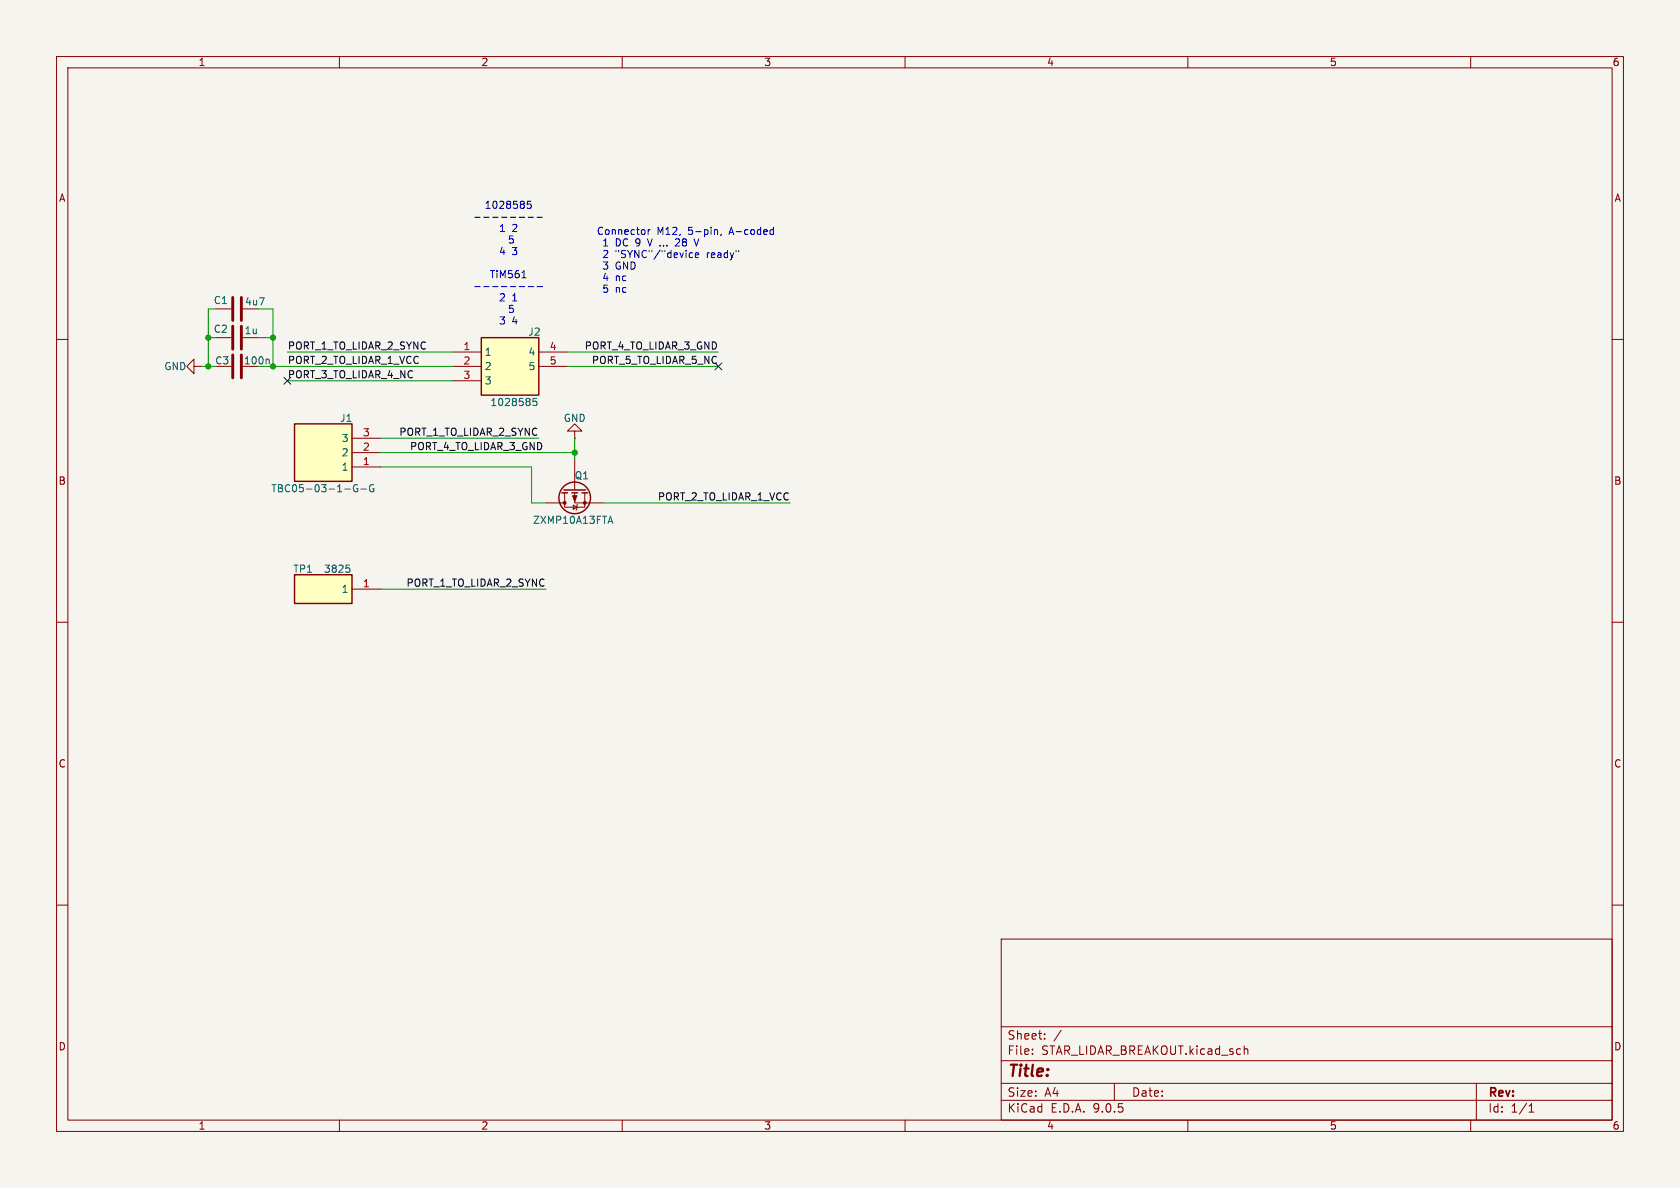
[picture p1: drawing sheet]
(kicad_sch
 (version 20250114)
 (generator "eeschema")
 (generator_version "9.0")
 (paper "A4")
 (lib_symbols
  (symbol "1028585:1028585" (exclude_from_sim no) (in_bom yes) (on_board yes)
   (property "Reference" "J" (at 16.51 7.62 0) (effects (font (size 1.27 1.27)) (justify left top)))
   (property "Value" "1028585" (at 16.51 5.08 0) (effects (font (size 1.27 1.27)) (justify left top)))
   (property "Footprint" "1028585" (at 16.51 -94.92 0) (effects (font (size 1.27 1.27)) (justify left top) (hide yes)))
   (property "Datasheet" "http://www.phoenixcontact.com/de/produkte/1028585" (at 16.51 -194.92 0) (effects (font (size 1.27 1.27)) (justify left top) (hide yes)))
   (property "Description" "Flush-type female connector, 5-position, Socket,  angled, A-coded, PCB mounting, Solder pins" (at 0 0 0) (effects (font (size 1.27 1.27)) (hide yes)))
   (property "Height" "12.4" (at 16.51 -394.92 0) (effects (font (size 1.27 1.27)) (justify left top) (hide yes)))
   (property "Mouser Part Number" "" (at 16.51 -494.92 0) (effects (font (size 1.27 1.27)) (justify left top) (hide yes)))
   (property "Mouser Price/Stock" "" (at 16.51 -594.92 0) (effects (font (size 1.27 1.27)) (justify left top) (hide yes)))
   (property "Manufacturer_Name" "Phoenix Contact" (at 16.51 -694.92 0) (effects (font (size 1.27 1.27)) (justify left top) (hide yes)))
   (property "Manufacturer_Part_Number" "1028585" (at 16.51 -794.92 0) (effects (font (size 1.27 1.27)) (justify left top) (hide yes)))
   (symbol "1028585_1_1"
    (rectangle (start 5.08 2.54) (end 15.24 -7.62) (stroke (width 0.254) (type default)) (fill (type background)))
    (pin passive line (at 0 0 0) (length 5.08) (name "1" (effects (font (size 1.27 1.27)))) (number "1" (effects (font (size 1.27 1.27)))))
    (pin passive line (at 0 -2.54 0) (length 5.08) (name "2" (effects (font (size 1.27 1.27)))) (number "2" (effects (font (size 1.27 1.27)))))
    (pin passive line (at 0 -5.08 0) (length 5.08) (name "3" (effects (font (size 1.27 1.27)))) (number "3" (effects (font (size 1.27 1.27)))))
    (pin passive line (at 20.32 0 180) (length 5.08) (name "4" (effects (font (size 1.27 1.27)))) (number "4" (effects (font (size 1.27 1.27)))))
    (pin passive line (at 20.32 -2.54 180) (length 5.08) (name "5" (effects (font (size 1.27 1.27)))) (number "5" (effects (font (size 1.27 1.27))))))
   (embedded_fonts no))
  (symbol "3825:3825" (exclude_from_sim no) (in_bom yes) (on_board yes)
   (property "Reference" "TP" (at 16.51 7.62 0) (effects (font (size 1.27 1.27)) (justify left top)))
   (property "Value" "3825" (at 16.51 5.08 0) (effects (font (size 1.27 1.27)) (justify left top)))
   (property "Footprint" "3825" (at 16.51 -94.92 0) (effects (font (size 1.27 1.27)) (justify left top) (hide yes)))
   (property "Datasheet" "https://cdn-shop.adafruit.com/product-files/3825/3825_diagram.PDF" (at 16.51 -194.92 0) (effects (font (size 1.27 1.27)) (justify left top) (hide yes)))
   (property "Description" "Test Plugs & Test Jacks Small PCB Test Points (100 pack) - Red" (at 0 0 0) (effects (font (size 1.27 1.27)) (hide yes)))
   (property "Height" "4.72" (at 16.51 -394.92 0) (effects (font (size 1.27 1.27)) (justify left top) (hide yes)))
   (property "Mouser Part Number" "485-3825" (at 16.51 -494.92 0) (effects (font (size 1.27 1.27)) (justify left top) (hide yes)))
   (property "Mouser Price/Stock" "https://www.mouser.co.uk/ProductDetail/Adafruit/3825?qs=%252BEew9%252B0nqrAn6n76%252BB5vZg%3D%3D" (at 16.51 -594.92 0) (effects (font (size 1.27 1.27)) (justify left top) (hide yes)))
   (property "Manufacturer_Name" "Adafruit" (at 16.51 -694.92 0) (effects (font (size 1.27 1.27)) (justify left top) (hide yes)))
   (property "Manufacturer_Part_Number" "3825" (at 16.51 -794.92 0) (effects (font (size 1.27 1.27)) (justify left top) (hide yes)))
   (symbol "3825_1_1"
    (rectangle (start 5.08 2.54) (end 15.24 -2.54) (stroke (width 0.254) (type default)) (fill (type background)))
    (pin passive line (at 0 0 0) (length 5.08) (name "1" (effects (font (size 1.27 1.27)))) (number "1" (effects (font (size 1.27 1.27))))))
   (embedded_fonts no))
  (symbol "Device:C"
   (pin_numbers (hide yes))
   (pin_names
    (offset 0.254)) (exclude_from_sim no) (in_bom yes) (on_board yes)
   (property "Reference" "C" (at 0.635 2.54 0) (effects (font (size 1.27 1.27)) (justify left)))
   (property "Value" "C" (at 0.635 -2.54 0) (effects (font (size 1.27 1.27)) (justify left)))
   (property "Footprint" "" (at 0.9652 -3.81 0) (effects (font (size 1.27 1.27)) (hide yes)))
   (property "Datasheet" "~" (at 0 0 0) (effects (font (size 1.27 1.27)) (hide yes)))
   (property "Description" "Unpolarized capacitor" (at 0 0 0) (effects (font (size 1.27 1.27)) (hide yes)))
   (symbol "C_0_1"
    (polyline (pts (xy -2.032 0.762) (xy 2.032 0.762)) (stroke (width 0.508) (type default)) (fill (type none)))
    (polyline (pts (xy -2.032 -0.762) (xy 2.032 -0.762)) (stroke (width 0.508) (type default)) (fill (type none))))
   (symbol "C_1_1"
    (pin passive line (at 0 3.81 270) (length 2.794) (name "~" (effects (font (size 1.27 1.27)))) (number "1" (effects (font (size 1.27 1.27)))))
    (pin passive line (at 0 -3.81 90) (length 2.794) (name "~" (effects (font (size 1.27 1.27)))) (number "2" (effects (font (size 1.27 1.27))))))
   (embedded_fonts no))
  (symbol "TBC05-03-1-G-G:TBC05-03-1-G-G" (exclude_from_sim no) (in_bom yes) (on_board yes)
   (property "Reference" "J" (at 16.51 7.62 0) (effects (font (size 1.27 1.27)) (justify left top)))
   (property "Value" "TBC05-03-1-G-G" (at 16.51 5.08 0) (effects (font (size 1.27 1.27)) (justify left top)))
   (property "Footprint" "TBC05031GG" (at 16.51 -94.92 0) (effects (font (size 1.27 1.27)) (justify left top) (hide yes)))
   (property "Datasheet" "https://gct.co/connector/tbc05" (at 16.51 -194.92 0) (effects (font (size 1.27 1.27)) (justify left top) (hide yes)))
   (property "Description" "3 Position Wire to Board Terminal Block Horizontal with Board 0.100\" (2.54mm) Through Hole" (at 0 0 0) (effects (font (size 1.27 1.27)) (hide yes)))
   (property "Height" "8.8" (at 16.51 -394.92 0) (effects (font (size 1.27 1.27)) (justify left top) (hide yes)))
   (property "Mouser Part Number" "640-TBC05-03-1-G-G" (at 16.51 -494.92 0) (effects (font (size 1.27 1.27)) (justify left top) (hide yes)))
   (property "Mouser Price/Stock" "https://www.mouser.co.uk/ProductDetail/GCT/TBC05-03-1-G-G?qs=bN4HulGPsrGLlfJySn%252B4uw%3D%3D" (at 16.51 -594.92 0) (effects (font (size 1.27 1.27)) (justify left top) (hide yes)))
   (property "Manufacturer_Name" "GCT (GLOBAL CONNECTOR TECHNOLOGY)" (at 16.51 -694.92 0) (effects (font (size 1.27 1.27)) (justify left top) (hide yes)))
   (property "Manufacturer_Part_Number" "TBC05-03-1-G-G" (at 16.51 -794.92 0) (effects (font (size 1.27 1.27)) (justify left top) (hide yes)))
   (symbol "TBC05-03-1-G-G_1_1"
    (rectangle (start 5.08 2.54) (end 15.24 -7.62) (stroke (width 0.254) (type default)) (fill (type background)))
    (pin passive line (at 0 0 0) (length 5.08) (name "1" (effects (font (size 1.27 1.27)))) (number "1" (effects (font (size 1.27 1.27)))))
    (pin passive line (at 0 -2.54 0) (length 5.08) (name "2" (effects (font (size 1.27 1.27)))) (number "2" (effects (font (size 1.27 1.27)))))
    (pin passive line (at 0 -5.08 0) (length 5.08) (name "3" (effects (font (size 1.27 1.27)))) (number "3" (effects (font (size 1.27 1.27))))))
   (embedded_fonts no))
  (symbol "ZXMP10A13FTA:ZXMP10A13FTA"
   (pin_numbers (hide yes))
   (pin_names (hide yes)) (exclude_from_sim no) (in_bom yes) (on_board yes)
   (property "Reference" "Q" (at 6.35 4.572 0) (effects (font (size 1.27 1.27)) (justify left top)))
   (property "Value" "ZXMP10A13FTA" (at 6.35 2.032 0) (effects (font (size 1.27 1.27)) (justify left top)))
   (property "Footprint" "SOT96P240X110-3N" (at 11.43 -98.73 0) (effects (font (size 1.27 1.27)) (justify left top) (hide yes)))
   (property "Datasheet" "https://4donline.ihs.com/images/VipMasterIC/IC/DIOD/DIOD-S-A0002238180/DIOD-S-A0002238180-1.pdf?hkey=6D3A4C79FDBF58556ACFDE234799DDF0" (at 11.43 -198.73 0) (effects (font (size 1.27 1.27)) (justify left top) (hide yes)))
   (property "Description" "100V P-CHANNEL ENHANCEMENT MODE MOSFET" (at 0 0 0) (effects (font (size 1.27 1.27)) (hide yes)))
   (property "Height" "1.1" (at 11.43 -398.73 0) (effects (font (size 1.27 1.27)) (justify left top) (hide yes)))
   (property "Mouser Part Number" "522-ZXMP10A13FTA" (at 11.43 -498.73 0) (effects (font (size 1.27 1.27)) (justify left top) (hide yes)))
   (property "Mouser Price/Stock" "https://www.mouser.co.uk/ProductDetail/Diodes-Incorporated/ZXMP10A13FTA?qs=4zh0VFflF2ED5l%2FE78e7YQ%3D%3D" (at 11.43 -598.73 0) (effects (font (size 1.27 1.27)) (justify left top) (hide yes)))
   (property "Manufacturer_Name" "Diodes Incorporated" (at 11.43 -698.73 0) (effects (font (size 1.27 1.27)) (justify left top) (hide yes)))
   (property "Manufacturer_Part_Number" "ZXMP10A13FTA" (at 11.43 -798.73 0) (effects (font (size 1.27 1.27)) (justify left top) (hide yes)))
   (symbol "ZXMP10A13FTA_0_1"
    (polyline (pts (xy 0.254 1.905) (xy 0.254 -1.905)) (stroke (width 0.254) (type default)) (fill (type none)))
    (polyline (pts (xy 0.254 0) (xy -2.54 0)) (stroke (width 0) (type default)) (fill (type none)))
    (polyline (pts (xy 0.762 2.286) (xy 0.762 1.27)) (stroke (width 0.254) (type default)) (fill (type none)))
    (polyline (pts (xy 0.762 1.778) (xy 3.302 1.778) (xy 3.302 -1.778) (xy 0.762 -1.778)) (stroke (width 0) (type default)) (fill (type none)))
    (polyline (pts (xy 0.762 0.508) (xy 0.762 -0.508)) (stroke (width 0.254) (type default)) (fill (type none)))
    (polyline (pts (xy 0.762 -1.27) (xy 0.762 -2.286)) (stroke (width 0.254) (type default)) (fill (type none)))
    (circle (center 1.651 0) (radius 2.794) (stroke (width 0.254) (type default)) (fill (type none)))
    (polyline (pts (xy 2.286 0) (xy 1.27 0.381) (xy 1.27 -0.381) (xy 2.286 0)) (stroke (width 0) (type default)) (fill (type outline)))
    (polyline (pts (xy 2.54 2.54) (xy 2.54 1.778)) (stroke (width 0) (type default)) (fill (type none)))
    (circle (center 2.54 1.778) (radius 0.254) (stroke (width 0) (type default)) (fill (type outline)))
    (circle (center 2.54 -1.778) (radius 0.254) (stroke (width 0) (type default)) (fill (type outline)))
    (polyline (pts (xy 2.54 -2.54) (xy 2.54 0) (xy 0.762 0)) (stroke (width 0) (type default)) (fill (type none)))
    (polyline (pts (xy 2.794 -0.508) (xy 2.921 -0.381) (xy 3.683 -0.381) (xy 3.81 -0.254)) (stroke (width 0) (type default)) (fill (type none)))
    (polyline (pts (xy 3.302 -0.381) (xy 2.921 0.254) (xy 3.683 0.254) (xy 3.302 -0.381)) (stroke (width 0) (type default)) (fill (type none))))
   (symbol "ZXMP10A13FTA_1_1"
    (pin input line (at -5.08 0 0) (length 2.54) (name "G" (effects (font (size 1.27 1.27)))) (number "1" (effects (font (size 1.27 1.27)))))
    (pin passive line (at 2.54 5.08 270) (length 2.54) (name "D" (effects (font (size 1.27 1.27)))) (number "2" (effects (font (size 1.27 1.27)))))
    (pin passive line (at 2.54 -5.08 90) (length 2.54) (name "S" (effects (font (size 1.27 1.27)))) (number "3" (effects (font (size 1.27 1.27))))))
   (embedded_fonts no))
  (symbol "power:GND"
   (power)
   (pin_numbers (hide yes))
   (pin_names
    (offset 0) (hide yes)) (exclude_from_sim no) (in_bom yes) (on_board yes)
   (property "Reference" "#PWR" (at 0 -6.35 0) (effects (font (size 1.27 1.27)) (hide yes)))
   (property "Value" "GND" (at 0 -3.81 0) (effects (font (size 1.27 1.27))))
   (property "Footprint" "" (at 0 0 0) (effects (font (size 1.27 1.27)) (hide yes)))
   (property "Datasheet" "" (at 0 0 0) (effects (font (size 1.27 1.27)) (hide yes)))
   (property "Description" "Power symbol creates a global label with name \"GND\" , ground" (at 0 0 0) (effects (font (size 1.27 1.27)) (hide yes)))
   (symbol "GND_0_1"
    (polyline (pts (xy 0 0) (xy 0 -1.27) (xy 1.27 -1.27) (xy 0 -2.54) (xy -1.27 -1.27) (xy 0 -1.27)) (stroke (width 0) (type default)) (fill (type none))))
   (symbol "GND_1_1"
    (pin power_in line (at 0 0 270) (length 0) (name "~" (effects (font (size 1.27 1.27)))) (number "1" (effects (font (size 1.27 1.27))))))
   (embedded_fonts no)))
 (text "1028585\n--------\n1 2\n 5\n4 3\n\nTiM561\n--------\n2 1\n 5\n3 4"
  (exclude_from_sim no)
  (at 89.916 46.736 0)
  (effects (font (size 1.27 1.27))))
 (text "Connector M12, 5-pin, A-coded\n 1 DC 9 V ... 28 V\n 2 \"SYNC\"/\"device ready\"\n 3 GND\n 4 nc\n 5 nc"
  (exclude_from_sim no)
  (at 105.41 46.228 0)
  (effects (font (size 1.27 1.27)) (justify left)))
 (junction
  (at 36.83 64.77)
  (diameter 0)
  (color 0 0 0 0))
 (junction
  (at 101.6 80.01)
  (diameter 0)
  (color 0 0 0 0))
 (junction
  (at 36.83 59.69)
  (diameter 0)
  (color 0 0 0 0))
 (junction
  (at 48.26 59.69)
  (diameter 0)
  (color 0 0 0 0))
 (junction
  (at 48.26 64.77)
  (diameter 0)
  (color 0 0 0 0))
 (no_connect
  (at 50.8 67.31))
 (no_connect
  (at 127 64.77))
 (wire
  (pts (xy 36.83 59.69) (xy 36.83 64.77))
  (stroke (width 0) (type default)))
 (wire
  (pts (xy 100.33 62.23) (xy 127 62.23))
  (stroke (width 0) (type default)))
 (wire
  (pts (xy 48.26 54.61) (xy 48.26 59.69))
  (stroke (width 0) (type default)))
 (wire
  (pts (xy 93.98 88.9) (xy 96.52 88.9))
  (stroke (width 0) (type default)))
 (wire
  (pts (xy 101.6 77.47) (xy 101.6 80.01))
  (stroke (width 0) (type default)))
 (wire
  (pts (xy 67.31 82.55) (xy 93.98 82.55))
  (stroke (width 0) (type default)))
 (wire
  (pts (xy 106.68 88.9) (xy 139.7 88.9))
  (stroke (width 0) (type default)))
 (wire
  (pts (xy 50.8 62.23) (xy 80.01 62.23))
  (stroke (width 0) (type default)))
 (wire
  (pts (xy 36.83 54.61) (xy 36.83 59.69))
  (stroke (width 0) (type default)))
 (wire
  (pts (xy 48.26 64.77) (xy 80.01 64.77))
  (stroke (width 0) (type default)))
 (wire
  (pts (xy 100.33 64.77) (xy 127 64.77))
  (stroke (width 0) (type default)))
 (wire
  (pts (xy 101.6 80.01) (xy 101.6 81.28))
  (stroke (width 0) (type default)))
 (wire
  (pts (xy 93.98 82.55) (xy 93.98 88.9))
  (stroke (width 0) (type default)))
 (wire
  (pts (xy 45.72 64.77) (xy 48.26 64.77))
  (stroke (width 0) (type default)))
 (wire
  (pts (xy 36.83 64.77) (xy 38.1 64.77))
  (stroke (width 0) (type default)))
 (wire
  (pts (xy 35.56 64.77) (xy 36.83 64.77))
  (stroke (width 0) (type default)))
 (wire
  (pts (xy 36.83 59.69) (xy 38.1 59.69))
  (stroke (width 0) (type default)))
 (wire
  (pts (xy 45.72 59.69) (xy 48.26 59.69))
  (stroke (width 0) (type default)))
 (wire
  (pts (xy 45.72 54.61) (xy 48.26 54.61))
  (stroke (width 0) (type default)))
 (wire
  (pts (xy 67.31 80.01) (xy 101.6 80.01))
  (stroke (width 0) (type default)))
 (wire
  (pts (xy 96.52 104.14) (xy 67.31 104.14))
  (stroke (width 0) (type default)))
 (wire
  (pts (xy 50.8 67.31) (xy 80.01 67.31))
  (stroke (width 0) (type default)))
 (wire
  (pts (xy 67.31 77.47) (xy 95.25 77.47))
  (stroke (width 0) (type default)))
 (wire
  (pts (xy 48.26 59.69) (xy 48.26 64.77))
  (stroke (width 0) (type default)))
 (wire
  (pts (xy 36.83 54.61) (xy 38.1 54.61))
  (stroke (width 0) (type default)))
 (label "PORT_3_TO_LIDAR_4_NC"
  (at 50.8 67.31 0)
  (effects (font (size 1.27 1.27)) (justify left bottom)))
 (label "PORT_4_TO_LIDAR_3_GND"
  (at 72.39 80.01 0)
  (effects (font (size 1.27 1.27)) (justify left bottom)))
 (label "PORT_4_TO_LIDAR_3_GND"
  (at 127 62.23 180)
  (effects (font (size 1.27 1.27)) (justify right bottom)))
 (label "PORT_2_TO_LIDAR_1_VCC"
  (at 50.8 64.77 0)
  (effects (font (size 1.27 1.27)) (justify left bottom)))
 (label "PORT_2_TO_LIDAR_1_VCC"
  (at 139.7 88.9 180)
  (effects (font (size 1.27 1.27)) (justify right bottom)))
 (label "PORT_1_TO_LIDAR_2_SYNC"
  (at 50.8 62.23 0)
  (effects (font (size 1.27 1.27)) (justify left bottom)))
 (label "PORT_5_TO_LIDAR_5_NC"
  (at 127 64.77 180)
  (effects (font (size 1.27 1.27)) (justify right bottom)))
 (label "PORT_1_TO_LIDAR_2_SYNC"
  (at 96.52 104.14 180)
  (effects (font (size 1.27 1.27)) (justify right bottom)))
 (label "PORT_1_TO_LIDAR_2_SYNC"
  (at 95.25 77.47 180)
  (effects (font (size 1.27 1.27)) (justify right bottom)))
 (symbol
  (lib_id "Device:C")
  (at 41.91 59.69 90)
  (unit 1)
  (exclude_from_sim no)
  (in_bom yes)
  (on_board yes)
  (dnp no)
  (property "Reference" "C2" (at 40.386 58.166 90) (effects (font (size 1.27 1.27)) (justify left)))
  (property "Value" "1u" (at 45.72 58.42 90) (effects (font (size 1.27 1.27)) (justify left)))
  (property "Footprint" "Capacitor_SMD:C_0603_1608Metric_Pad1.08x0.95mm_HandSolder" (at 45.72 58.7248 0) (effects (font (size 1.27 1.27)) (hide yes)))
  (property "Datasheet" "~" (at 41.91 59.69 0) (effects (font (size 1.27 1.27)) (hide yes)))
  (property "Description" "Unpolarized capacitor" (at 41.91 59.69 0) (effects (font (size 1.27 1.27)) (hide yes)))
  (property "Display" "" (at 41.91 59.69 90) (effects (font (size 1.27 1.27)) (hide yes)))
  (property "JLCPCB ID" "" (at 41.91 59.69 90) (effects (font (size 1.27 1.27)) (hide yes)))
  (property "LCSC Part" "" (at 41.91 59.69 90) (effects (font (size 1.27 1.27)) (hide yes)))
  (property "A_MAX" "" (at 41.91 59.69 90) (effects (font (size 1.27 1.27)) (hide yes)))
  (property "BALL_COLUMNS" "" (at 41.91 59.69 90) (effects (font (size 1.27 1.27)) (hide yes)))
  (property "BALL_ROWS" "" (at 41.91 59.69 90) (effects (font (size 1.27 1.27)) (hide yes)))
  (property "BODY_DIAMETER" "" (at 41.91 59.69 90) (effects (font (size 1.27 1.27)) (hide yes)))
  (property "B_MAX" "" (at 41.91 59.69 90) (effects (font (size 1.27 1.27)) (hide yes)))
  (property "B_MIN" "" (at 41.91 59.69 90) (effects (font (size 1.27 1.27)) (hide yes)))
  (property "B_NOM" "" (at 41.91 59.69 90) (effects (font (size 1.27 1.27)) (hide yes)))
  (property "D2_NOM" "" (at 41.91 59.69 90) (effects (font (size 1.27 1.27)) (hide yes)))
  (property "DMAX" "" (at 41.91 59.69 90) (effects (font (size 1.27 1.27)) (hide yes)))
  (property "DMIN" "" (at 41.91 59.69 90) (effects (font (size 1.27 1.27)) (hide yes)))
  (property "DNOM" "" (at 41.91 59.69 90) (effects (font (size 1.27 1.27)) (hide yes)))
  (property "D_MAX" "" (at 41.91 59.69 90) (effects (font (size 1.27 1.27)) (hide yes)))
  (property "D_MIN" "" (at 41.91 59.69 90) (effects (font (size 1.27 1.27)) (hide yes)))
  (property "D_NOM" "" (at 41.91 59.69 90) (effects (font (size 1.27 1.27)) (hide yes)))
  (property "E2_NOM" "" (at 41.91 59.69 90) (effects (font (size 1.27 1.27)) (hide yes)))
  (property "EMAX" "" (at 41.91 59.69 90) (effects (font (size 1.27 1.27)) (hide yes)))
  (property "EMIN" "" (at 41.91 59.69 90) (effects (font (size 1.27 1.27)) (hide yes)))
  (property "ENOM" "" (at 41.91 59.69 90) (effects (font (size 1.27 1.27)) (hide yes)))
  (property "E_MAX" "" (at 41.91 59.69 90) (effects (font (size 1.27 1.27)) (hide yes)))
  (property "E_MIN" "" (at 41.91 59.69 90) (effects (font (size 1.27 1.27)) (hide yes)))
  (property "E_NOM" "" (at 41.91 59.69 90) (effects (font (size 1.27 1.27)) (hide yes)))
  (property "IPC" "" (at 41.91 59.69 90) (effects (font (size 1.27 1.27)) (hide yes)))
  (property "JEDEC" "" (at 41.91 59.69 90) (effects (font (size 1.27 1.27)) (hide yes)))
  (property "L_MAX" "" (at 41.91 59.69 90) (effects (font (size 1.27 1.27)) (hide yes)))
  (property "L_MIN" "" (at 41.91 59.69 90) (effects (font (size 1.27 1.27)) (hide yes)))
  (property "L_NOM" "" (at 41.91 59.69 90) (effects (font (size 1.27 1.27)) (hide yes)))
  (property "PACKAGE_TYPE" "" (at 41.91 59.69 90) (effects (font (size 1.27 1.27)) (hide yes)))
  (property "PARTEV" "" (at 41.91 59.69 90) (effects (font (size 1.27 1.27)) (hide yes)))
  (property "PINS" "" (at 41.91 59.69 90) (effects (font (size 1.27 1.27)) (hide yes)))
  (property "PIN_COLUMNS" "" (at 41.91 59.69 90) (effects (font (size 1.27 1.27)) (hide yes)))
  (property "PIN_COUNT_D" "" (at 41.91 59.69 90) (effects (font (size 1.27 1.27)) (hide yes)))
  (property "PIN_COUNT_E" "" (at 41.91 59.69 90) (effects (font (size 1.27 1.27)) (hide yes)))
  (property "THERMAL_PAD" "" (at 41.91 59.69 90) (effects (font (size 1.27 1.27)) (hide yes)))
  (property "VACANCIES" "" (at 41.91 59.69 90) (effects (font (size 1.27 1.27)) (hide yes)))
  (property "Supplier" "" (at 41.91 59.69 90) (effects (font (size 1.27 1.27)) (hide yes)))
  (property "Sim.Device" "" (at 41.91 59.69 90) (effects (font (size 1.27 1.27)) (hide yes)))
  (property "Sim.Pins" "" (at 41.91 59.69 90) (effects (font (size 1.27 1.27)) (hide yes)))
  (property "SNAPEDA_PACKAGE_ID" "" (at 41.91 59.69 90) (effects (font (size 1.27 1.27)) (hide yes)))
  (property "Availability" "" (at 41.91 59.69 90) (effects (font (size 1.27 1.27)) (hide yes)))
  (property "Check_prices" "" (at 41.91 59.69 90) (effects (font (size 1.27 1.27)) (hide yes)))
  (property "Description_1" "" (at 41.91 59.69 90) (effects (font (size 1.27 1.27)) (hide yes)))
  (property "MANUFACTURER" "" (at 41.91 59.69 90) (effects (font (size 1.27 1.27)) (hide yes)))
  (property "MAXIMUM_PACKAGE_HEIGHT" "" (at 41.91 59.69 90) (effects (font (size 1.27 1.27)) (hide yes)))
  (property "MF" "" (at 41.91 59.69 90) (effects (font (size 1.27 1.27)) (hide yes)))
  (property "MP" "" (at 41.91 59.69 90) (effects (font (size 1.27 1.27)) (hide yes)))
  (property "PARTREV" "" (at 41.91 59.69 90) (effects (font (size 1.27 1.27)) (hide yes)))
  (property "Package" "" (at 41.91 59.69 90) (effects (font (size 1.27 1.27)) (hide yes)))
  (property "Part Number" "" (at 41.91 59.69 90) (effects (font (size 1.27 1.27)) (hide yes)))
  (property "STANDARD" "" (at 41.91 59.69 90) (effects (font (size 1.27 1.27)) (hide yes)))
  (property "SnapEDA_Link" "" (at 41.91 59.69 90) (effects (font (size 1.27 1.27)) (hide yes)))
  (property "Specifications" "" (at 41.91 59.69 90) (effects (font (size 1.27 1.27)) (hide yes)))
  (property "DigiKey Link" "https://www.digikey.com/short/p4m9m2nq" (at 41.91 59.69 90) (effects (font (size 1.27 1.27)) (hide yes)))
  (property "DigiKey Part Number" "587-3247-1-ND" (at 41.91 59.69 90) (effects (font (size 1.27 1.27)) (hide yes)))
  (property "DigiKey Price per Unit" "0.08" (at 41.91 59.69 90) (effects (font (size 1.27 1.27)) (hide yes)))
  (property "Manufactaurer Part Number" "963-UMK107AB7105KA-T" (at 41.91 59.69 90) (effects (font (size 1.27 1.27)) (hide yes)))
  (property "Mouser Link" "https://mou.sr/3TFIthv" (at 41.91 59.69 90) (effects (font (size 1.27 1.27)) (hide yes)))
  (property "Mouser Part Number" "UMK107AB7105KA-T" (at 41.91 59.69 90) (effects (font (size 1.27 1.27)) (hide yes)))
  (property "Mouser Price per Unit" "0.10" (at 41.91 59.69 90) (effects (font (size 1.27 1.27)) (hide yes)))
  (pin "1")
  (pin "2"))
 (symbol
  (lib_id "power:GND")
  (at 101.6 77.47 180)
  (unit 1)
  (exclude_from_sim no)
  (in_bom yes)
  (on_board yes)
  (dnp no)
  (property "Reference" "#PWR02" (at 101.6 71.12 0) (effects (font (size 1.27 1.27)) (hide yes)))
  (property "Value" "GND" (at 101.6 73.914 0) (effects (font (size 1.27 1.27))))
  (property "Footprint" "" (at 101.6 77.47 0) (effects (font (size 1.27 1.27)) (hide yes)))
  (property "Datasheet" "" (at 101.6 77.47 0) (effects (font (size 1.27 1.27)) (hide yes)))
  (property "Description" "Power symbol creates a global label with name \"GND\" , ground" (at 101.6 77.47 0) (effects (font (size 1.27 1.27)) (hide yes)))
  (pin "1"))
 (symbol
  (lib_id "ZXMP10A13FTA:ZXMP10A13FTA")
  (at 101.6 86.36 90)
  (mirror x)
  (unit 1)
  (exclude_from_sim no)
  (in_bom yes)
  (on_board yes)
  (dnp no)
  (property "Reference" "Q1" (at 102.87 84.074 90) (effects (font (size 1.27 1.27))))
  (property "Value" "ZXMP10A13FTA" (at 101.346 91.948 90) (effects (font (size 1.27 1.27))))
  (property "Footprint" "ZXMP10A13FTA:SOT96P240X110-3N" (at 200.33 97.79 0) (effects (font (size 1.27 1.27)) (justify left top) (hide yes)))
  (property "Datasheet" "https://4donline.ihs.com/images/VipMasterIC/IC/DIOD/DIOD-S-A0002238180/DIOD-S-A0002238180-1.pdf?hkey=6D3A4C79FDBF58556ACFDE234799DDF0" (at 300.33 97.79 0) (effects (font (size 1.27 1.27)) (justify left top) (hide yes)))
  (property "Description" "100V P-CHANNEL ENHANCEMENT MODE MOSFET" (at 101.6 86.36 0) (effects (font (size 1.27 1.27)) (hide yes)))
  (property "Height" "1.1" (at 500.33 97.79 0) (effects (font (size 1.27 1.27)) (justify left top) (hide yes)))
  (property "Mouser Part Number" "522-ZXMP10A13FTA" (at 600.33 97.79 0) (effects (font (size 1.27 1.27)) (justify left top) (hide yes)))
  (property "Mouser Price/Stock" "https://www.mouser.co.uk/ProductDetail/Diodes-Incorporated/ZXMP10A13FTA?qs=4zh0VFflF2ED5l%2FE78e7YQ%3D%3D" (at 700.33 97.79 0) (effects (font (size 1.27 1.27)) (justify left top) (hide yes)))
  (property "Manufacturer_Name" "Diodes Incorporated" (at 800.33 97.79 0) (effects (font (size 1.27 1.27)) (justify left top) (hide yes)))
  (property "Manufacturer_Part_Number" "ZXMP10A13FTA" (at 900.33 97.79 0) (effects (font (size 1.27 1.27)) (justify left top) (hide yes)))
  (property "DigiKey Link" "https://www.digikey.com/short/wmq34b83" (at 101.6 86.36 90) (effects (font (size 1.27 1.27)) (hide yes)))
  (property "DigiKey Part Number" "ZXMP10A13FCT-ND" (at 101.6 86.36 90) (effects (font (size 1.27 1.27)) (hide yes)))
  (property "DigiKey Price per Unit" "0.76" (at 101.6 86.36 90) (effects (font (size 1.27 1.27)) (hide yes)))
  (property "Manufactaurer Part Number" "ZXMP10A13FTA" (at 101.6 86.36 90) (effects (font (size 1.27 1.27)) (hide yes)))
  (property "Mouser Link" "https://mou.sr/3VB9ofX" (at 101.6 86.36 90) (effects (font (size 1.27 1.27)) (hide yes)))
  (property "Mouser Price per Unit" "0.72" (at 101.6 86.36 90) (effects (font (size 1.27 1.27)) (hide yes)))
  (pin "1")
  (pin "2")
  (pin "3"))
 (symbol
  (lib_id "TBC05-03-1-G-G:TBC05-03-1-G-G")
  (at 67.31 82.55 180)
  (unit 1)
  (exclude_from_sim no)
  (in_bom no)
  (on_board yes)
  (dnp no)
  (property "Reference" "J1" (at 61.214 73.914 0) (effects (font (size 1.27 1.27))))
  (property "Value" "TBC05-03-1-G-G" (at 57.15 86.36 0) (effects (font (size 1.27 1.27))))
  (property "Footprint" "TBC05031GG" (at 50.8 -12.37 0) (effects (font (size 1.27 1.27)) (justify left top) (hide yes)))
  (property "Datasheet" "https://gct.co/connector/tbc05" (at 50.8 -112.37 0) (effects (font (size 1.27 1.27)) (justify left top) (hide yes)))
  (property "Description" "3 Position Wire to Board Terminal Block Horizontal with Board 0.100\" (2.54mm) Through Hole" (at 67.31 82.55 0) (effects (font (size 1.27 1.27)) (hide yes)))
  (property "Height" "8.8" (at 50.8 -312.37 0) (effects (font (size 1.27 1.27)) (justify left top) (hide yes)))
  (property "Mouser Part Number" "640-TBC05-03-1-G-G" (at 50.8 -412.37 0) (effects (font (size 1.27 1.27)) (justify left top) (hide yes)))
  (property "Mouser Price/Stock" "https://www.mouser.co.uk/ProductDetail/GCT/TBC05-03-1-G-G?qs=bN4HulGPsrGLlfJySn%252B4uw%3D%3D" (at 50.8 -512.37 0) (effects (font (size 1.27 1.27)) (justify left top) (hide yes)))
  (property "Manufacturer_Name" "GCT (GLOBAL CONNECTOR TECHNOLOGY)" (at 50.8 -612.37 0) (effects (font (size 1.27 1.27)) (justify left top) (hide yes)))
  (property "Manufacturer_Part_Number" "TBC05-03-1-G-G" (at 50.8 -712.37 0) (effects (font (size 1.27 1.27)) (justify left top) (hide yes)))
  (pin "1")
  (pin "2")
  (pin "3"))
 (symbol
  (lib_id "power:GND")
  (at 35.56 64.77 270)
  (unit 1)
  (exclude_from_sim no)
  (in_bom yes)
  (on_board yes)
  (dnp no)
  (property "Reference" "#PWR01" (at 29.21 64.77 0) (effects (font (size 1.27 1.27)) (hide yes)))
  (property "Value" "GND" (at 30.988 64.77 90) (effects (font (size 1.27 1.27))))
  (property "Footprint" "" (at 35.56 64.77 0) (effects (font (size 1.27 1.27)) (hide yes)))
  (property "Datasheet" "" (at 35.56 64.77 0) (effects (font (size 1.27 1.27)) (hide yes)))
  (property "Description" "Power symbol creates a global label with name \"GND\" , ground" (at 35.56 64.77 0) (effects (font (size 1.27 1.27)) (hide yes)))
  (pin "1"))
 (symbol
  (lib_id "Device:C")
  (at 41.91 54.61 90)
  (unit 1)
  (exclude_from_sim no)
  (in_bom yes)
  (on_board yes)
  (dnp no)
  (property "Reference" "C1" (at 40.386 53.086 90) (effects (font (size 1.27 1.27)) (justify left)))
  (property "Value" "4u7" (at 46.99 53.34 90) (effects (font (size 1.27 1.27)) (justify left)))
  (property "Footprint" "Capacitor_SMD:C_0805_2012Metric_Pad1.18x1.45mm_HandSolder" (at 45.72 53.6448 0) (effects (font (size 1.27 1.27)) (hide yes)))
  (property "Datasheet" "~" (at 41.91 54.61 0) (effects (font (size 1.27 1.27)) (hide yes)))
  (property "Description" "Unpolarized capacitor" (at 41.91 54.61 0) (effects (font (size 1.27 1.27)) (hide yes)))
  (property "Display" "" (at 41.91 54.61 90) (effects (font (size 1.27 1.27)) (hide yes)))
  (property "JLCPCB ID" "" (at 41.91 54.61 90) (effects (font (size 1.27 1.27)) (hide yes)))
  (property "LCSC Part" "" (at 41.91 54.61 90) (effects (font (size 1.27 1.27)) (hide yes)))
  (property "A_MAX" "" (at 41.91 54.61 90) (effects (font (size 1.27 1.27)) (hide yes)))
  (property "BALL_COLUMNS" "" (at 41.91 54.61 90) (effects (font (size 1.27 1.27)) (hide yes)))
  (property "BALL_ROWS" "" (at 41.91 54.61 90) (effects (font (size 1.27 1.27)) (hide yes)))
  (property "BODY_DIAMETER" "" (at 41.91 54.61 90) (effects (font (size 1.27 1.27)) (hide yes)))
  (property "B_MAX" "" (at 41.91 54.61 90) (effects (font (size 1.27 1.27)) (hide yes)))
  (property "B_MIN" "" (at 41.91 54.61 90) (effects (font (size 1.27 1.27)) (hide yes)))
  (property "B_NOM" "" (at 41.91 54.61 90) (effects (font (size 1.27 1.27)) (hide yes)))
  (property "D2_NOM" "" (at 41.91 54.61 90) (effects (font (size 1.27 1.27)) (hide yes)))
  (property "DMAX" "" (at 41.91 54.61 90) (effects (font (size 1.27 1.27)) (hide yes)))
  (property "DMIN" "" (at 41.91 54.61 90) (effects (font (size 1.27 1.27)) (hide yes)))
  (property "DNOM" "" (at 41.91 54.61 90) (effects (font (size 1.27 1.27)) (hide yes)))
  (property "D_MAX" "" (at 41.91 54.61 90) (effects (font (size 1.27 1.27)) (hide yes)))
  (property "D_MIN" "" (at 41.91 54.61 90) (effects (font (size 1.27 1.27)) (hide yes)))
  (property "D_NOM" "" (at 41.91 54.61 90) (effects (font (size 1.27 1.27)) (hide yes)))
  (property "E2_NOM" "" (at 41.91 54.61 90) (effects (font (size 1.27 1.27)) (hide yes)))
  (property "EMAX" "" (at 41.91 54.61 90) (effects (font (size 1.27 1.27)) (hide yes)))
  (property "EMIN" "" (at 41.91 54.61 90) (effects (font (size 1.27 1.27)) (hide yes)))
  (property "ENOM" "" (at 41.91 54.61 90) (effects (font (size 1.27 1.27)) (hide yes)))
  (property "E_MAX" "" (at 41.91 54.61 90) (effects (font (size 1.27 1.27)) (hide yes)))
  (property "E_MIN" "" (at 41.91 54.61 90) (effects (font (size 1.27 1.27)) (hide yes)))
  (property "E_NOM" "" (at 41.91 54.61 90) (effects (font (size 1.27 1.27)) (hide yes)))
  (property "IPC" "" (at 41.91 54.61 90) (effects (font (size 1.27 1.27)) (hide yes)))
  (property "JEDEC" "" (at 41.91 54.61 90) (effects (font (size 1.27 1.27)) (hide yes)))
  (property "L_MAX" "" (at 41.91 54.61 90) (effects (font (size 1.27 1.27)) (hide yes)))
  (property "L_MIN" "" (at 41.91 54.61 90) (effects (font (size 1.27 1.27)) (hide yes)))
  (property "L_NOM" "" (at 41.91 54.61 90) (effects (font (size 1.27 1.27)) (hide yes)))
  (property "PACKAGE_TYPE" "" (at 41.91 54.61 90) (effects (font (size 1.27 1.27)) (hide yes)))
  (property "PARTEV" "" (at 41.91 54.61 90) (effects (font (size 1.27 1.27)) (hide yes)))
  (property "PINS" "" (at 41.91 54.61 90) (effects (font (size 1.27 1.27)) (hide yes)))
  (property "PIN_COLUMNS" "" (at 41.91 54.61 90) (effects (font (size 1.27 1.27)) (hide yes)))
  (property "PIN_COUNT_D" "" (at 41.91 54.61 90) (effects (font (size 1.27 1.27)) (hide yes)))
  (property "PIN_COUNT_E" "" (at 41.91 54.61 90) (effects (font (size 1.27 1.27)) (hide yes)))
  (property "THERMAL_PAD" "" (at 41.91 54.61 90) (effects (font (size 1.27 1.27)) (hide yes)))
  (property "VACANCIES" "" (at 41.91 54.61 90) (effects (font (size 1.27 1.27)) (hide yes)))
  (property "Supplier" "" (at 41.91 54.61 90) (effects (font (size 1.27 1.27)) (hide yes)))
  (property "Sim.Device" "" (at 41.91 54.61 90) (effects (font (size 1.27 1.27)) (hide yes)))
  (property "Sim.Pins" "" (at 41.91 54.61 90) (effects (font (size 1.27 1.27)) (hide yes)))
  (property "SNAPEDA_PACKAGE_ID" "" (at 41.91 54.61 90) (effects (font (size 1.27 1.27)) (hide yes)))
  (property "Availability" "" (at 41.91 54.61 90) (effects (font (size 1.27 1.27)) (hide yes)))
  (property "Check_prices" "" (at 41.91 54.61 90) (effects (font (size 1.27 1.27)) (hide yes)))
  (property "Description_1" "" (at 41.91 54.61 90) (effects (font (size 1.27 1.27)) (hide yes)))
  (property "MANUFACTURER" "" (at 41.91 54.61 90) (effects (font (size 1.27 1.27)) (hide yes)))
  (property "MAXIMUM_PACKAGE_HEIGHT" "" (at 41.91 54.61 90) (effects (font (size 1.27 1.27)) (hide yes)))
  (property "MF" "" (at 41.91 54.61 90) (effects (font (size 1.27 1.27)) (hide yes)))
  (property "MP" "" (at 41.91 54.61 90) (effects (font (size 1.27 1.27)) (hide yes)))
  (property "PARTREV" "" (at 41.91 54.61 90) (effects (font (size 1.27 1.27)) (hide yes)))
  (property "Package" "" (at 41.91 54.61 90) (effects (font (size 1.27 1.27)) (hide yes)))
  (property "Part Number" "" (at 41.91 54.61 90) (effects (font (size 1.27 1.27)) (hide yes)))
  (property "STANDARD" "" (at 41.91 54.61 90) (effects (font (size 1.27 1.27)) (hide yes)))
  (property "SnapEDA_Link" "" (at 41.91 54.61 90) (effects (font (size 1.27 1.27)) (hide yes)))
  (property "Specifications" "" (at 41.91 54.61 90) (effects (font (size 1.27 1.27)) (hide yes)))
  (property "DigiKey Link" "https://www.digikey.com/short/489t25j9" (at 41.91 54.61 90) (effects (font (size 1.27 1.27)) (hide yes)))
  (property "DigiKey Part Number" "490-GRT21BR61H475KE13KCT-ND" (at 41.91 54.61 90) (effects (font (size 1.27 1.27)) (hide yes)))
  (property "DigiKey Price per Unit" "0.17" (at 41.91 54.61 90) (effects (font (size 1.27 1.27)) (hide yes)))
  (property "Manufactaurer Part Number" "GRT21BR61H475KE13K" (at 41.91 54.61 90) (effects (font (size 1.27 1.27)) (hide yes)))
  (property "Mouser Link" "https://mou.sr/48kjQzY" (at 41.91 54.61 90) (effects (font (size 1.27 1.27)) (hide yes)))
  (property "Mouser Part Number" "81-GRT21BR61H475KE3K" (at 41.91 54.61 90) (effects (font (size 1.27 1.27)) (hide yes)))
  (property "Mouser Price per Unit" "0.17" (at 41.91 54.61 90) (effects (font (size 1.27 1.27)) (hide yes)))
  (pin "1")
  (pin "2"))
 (symbol
  (lib_id "Device:C")
  (at 41.91 64.77 90)
  (unit 1)
  (exclude_from_sim no)
  (in_bom yes)
  (on_board yes)
  (dnp no)
  (property "Reference" "C3" (at 40.64 63.754 90) (effects (font (size 1.27 1.27)) (justify left)))
  (property "Value" "100n" (at 48.006 63.754 90) (effects (font (size 1.27 1.27)) (justify left)))
  (property "Footprint" "Capacitor_SMD:C_0603_1608Metric_Pad1.08x0.95mm_HandSolder" (at 45.72 63.8048 0) (effects (font (size 1.27 1.27)) (hide yes)))
  (property "Datasheet" "~" (at 41.91 64.77 0) (effects (font (size 1.27 1.27)) (hide yes)))
  (property "Description" "Unpolarized capacitor" (at 41.91 64.77 0) (effects (font (size 1.27 1.27)) (hide yes)))
  (property "Display" "" (at 41.91 64.77 90) (effects (font (size 1.27 1.27)) (hide yes)))
  (property "JLCPCB ID" "" (at 41.91 64.77 90) (effects (font (size 1.27 1.27)) (hide yes)))
  (property "LCSC Part" "" (at 41.91 64.77 90) (effects (font (size 1.27 1.27)) (hide yes)))
  (property "A_MAX" "" (at 41.91 64.77 90) (effects (font (size 1.27 1.27)) (hide yes)))
  (property "BALL_COLUMNS" "" (at 41.91 64.77 90) (effects (font (size 1.27 1.27)) (hide yes)))
  (property "BALL_ROWS" "" (at 41.91 64.77 90) (effects (font (size 1.27 1.27)) (hide yes)))
  (property "BODY_DIAMETER" "" (at 41.91 64.77 90) (effects (font (size 1.27 1.27)) (hide yes)))
  (property "B_MAX" "" (at 41.91 64.77 90) (effects (font (size 1.27 1.27)) (hide yes)))
  (property "B_MIN" "" (at 41.91 64.77 90) (effects (font (size 1.27 1.27)) (hide yes)))
  (property "B_NOM" "" (at 41.91 64.77 90) (effects (font (size 1.27 1.27)) (hide yes)))
  (property "D2_NOM" "" (at 41.91 64.77 90) (effects (font (size 1.27 1.27)) (hide yes)))
  (property "DMAX" "" (at 41.91 64.77 90) (effects (font (size 1.27 1.27)) (hide yes)))
  (property "DMIN" "" (at 41.91 64.77 90) (effects (font (size 1.27 1.27)) (hide yes)))
  (property "DNOM" "" (at 41.91 64.77 90) (effects (font (size 1.27 1.27)) (hide yes)))
  (property "D_MAX" "" (at 41.91 64.77 90) (effects (font (size 1.27 1.27)) (hide yes)))
  (property "D_MIN" "" (at 41.91 64.77 90) (effects (font (size 1.27 1.27)) (hide yes)))
  (property "D_NOM" "" (at 41.91 64.77 90) (effects (font (size 1.27 1.27)) (hide yes)))
  (property "E2_NOM" "" (at 41.91 64.77 90) (effects (font (size 1.27 1.27)) (hide yes)))
  (property "EMAX" "" (at 41.91 64.77 90) (effects (font (size 1.27 1.27)) (hide yes)))
  (property "EMIN" "" (at 41.91 64.77 90) (effects (font (size 1.27 1.27)) (hide yes)))
  (property "ENOM" "" (at 41.91 64.77 90) (effects (font (size 1.27 1.27)) (hide yes)))
  (property "E_MAX" "" (at 41.91 64.77 90) (effects (font (size 1.27 1.27)) (hide yes)))
  (property "E_MIN" "" (at 41.91 64.77 90) (effects (font (size 1.27 1.27)) (hide yes)))
  (property "E_NOM" "" (at 41.91 64.77 90) (effects (font (size 1.27 1.27)) (hide yes)))
  (property "IPC" "" (at 41.91 64.77 90) (effects (font (size 1.27 1.27)) (hide yes)))
  (property "JEDEC" "" (at 41.91 64.77 90) (effects (font (size 1.27 1.27)) (hide yes)))
  (property "L_MAX" "" (at 41.91 64.77 90) (effects (font (size 1.27 1.27)) (hide yes)))
  (property "L_MIN" "" (at 41.91 64.77 90) (effects (font (size 1.27 1.27)) (hide yes)))
  (property "L_NOM" "" (at 41.91 64.77 90) (effects (font (size 1.27 1.27)) (hide yes)))
  (property "PACKAGE_TYPE" "" (at 41.91 64.77 90) (effects (font (size 1.27 1.27)) (hide yes)))
  (property "PARTEV" "" (at 41.91 64.77 90) (effects (font (size 1.27 1.27)) (hide yes)))
  (property "PINS" "" (at 41.91 64.77 90) (effects (font (size 1.27 1.27)) (hide yes)))
  (property "PIN_COLUMNS" "" (at 41.91 64.77 90) (effects (font (size 1.27 1.27)) (hide yes)))
  (property "PIN_COUNT_D" "" (at 41.91 64.77 90) (effects (font (size 1.27 1.27)) (hide yes)))
  (property "PIN_COUNT_E" "" (at 41.91 64.77 90) (effects (font (size 1.27 1.27)) (hide yes)))
  (property "THERMAL_PAD" "" (at 41.91 64.77 90) (effects (font (size 1.27 1.27)) (hide yes)))
  (property "VACANCIES" "" (at 41.91 64.77 90) (effects (font (size 1.27 1.27)) (hide yes)))
  (property "Supplier" "" (at 41.91 64.77 90) (effects (font (size 1.27 1.27)) (hide yes)))
  (property "Sim.Device" "" (at 41.91 64.77 90) (effects (font (size 1.27 1.27)) (hide yes)))
  (property "Sim.Pins" "" (at 41.91 64.77 90) (effects (font (size 1.27 1.27)) (hide yes)))
  (property "SNAPEDA_PACKAGE_ID" "" (at 41.91 64.77 90) (effects (font (size 1.27 1.27)) (hide yes)))
  (property "Availability" "" (at 41.91 64.77 90) (effects (font (size 1.27 1.27)) (hide yes)))
  (property "Check_prices" "" (at 41.91 64.77 90) (effects (font (size 1.27 1.27)) (hide yes)))
  (property "Description_1" "" (at 41.91 64.77 90) (effects (font (size 1.27 1.27)) (hide yes)))
  (property "MANUFACTURER" "" (at 41.91 64.77 90) (effects (font (size 1.27 1.27)) (hide yes)))
  (property "MAXIMUM_PACKAGE_HEIGHT" "" (at 41.91 64.77 90) (effects (font (size 1.27 1.27)) (hide yes)))
  (property "MF" "" (at 41.91 64.77 90) (effects (font (size 1.27 1.27)) (hide yes)))
  (property "MP" "" (at 41.91 64.77 90) (effects (font (size 1.27 1.27)) (hide yes)))
  (property "PARTREV" "" (at 41.91 64.77 90) (effects (font (size 1.27 1.27)) (hide yes)))
  (property "Package" "" (at 41.91 64.77 90) (effects (font (size 1.27 1.27)) (hide yes)))
  (property "Part Number" "" (at 41.91 64.77 90) (effects (font (size 1.27 1.27)) (hide yes)))
  (property "STANDARD" "" (at 41.91 64.77 90) (effects (font (size 1.27 1.27)) (hide yes)))
  (property "SnapEDA_Link" "" (at 41.91 64.77 90) (effects (font (size 1.27 1.27)) (hide yes)))
  (property "Specifications" "" (at 41.91 64.77 90) (effects (font (size 1.27 1.27)) (hide yes)))
  (property "DigiKey Link" "https://www.digikey.com/short/mnn51wf5" (at 41.91 64.77 90) (effects (font (size 1.27 1.27)) (hide yes)))
  (property "DigiKey Part Number" "311-1779-1-ND" (at 41.91 64.77 90) (effects (font (size 1.27 1.27)) (hide yes)))
  (property "Manufactaurer Part Number" "CC0603JRX7R9BB104" (at 41.91 64.77 90) (effects (font (size 1.27 1.27)) (hide yes)))
  (property "Mouser Link" "https://mou.sr/3KIvj2i" (at 41.91 64.77 90) (effects (font (size 1.27 1.27)) (hide yes)))
  (property "Mouser Part Number" "603-CC603JRX7R9BB104" (at 41.91 64.77 90) (effects (font (size 1.27 1.27)) (hide yes)))
  (property "Mouser Price per Unit" "0.10" (at 41.91 64.77 90) (effects (font (size 1.27 1.27)) (hide yes)))
  (property "DigiKey Price per Unit" "0.10" (at 41.91 64.77 90) (effects (font (size 1.27 1.27)) (hide yes)))
  (pin "1")
  (pin "2"))
 (symbol
  (lib_id "3825:3825")
  (at 67.31 104.14 180)
  (unit 1)
  (exclude_from_sim no)
  (in_bom no)
  (on_board yes)
  (dnp no)
  (property "Reference" "TP1" (at 53.594 100.584 0) (effects (font (size 1.27 1.27))))
  (property "Value" "3825" (at 59.69 100.584 0) (effects (font (size 1.27 1.27))))
  (property "Footprint" "3825" (at 50.8 9.22 0) (effects (font (size 1.27 1.27)) (justify left top) (hide yes)))
  (property "Datasheet" "https://cdn-shop.adafruit.com/product-files/3825/3825_diagram.PDF" (at 50.8 -90.78 0) (effects (font (size 1.27 1.27)) (justify left top) (hide yes)))
  (property "Description" "Test Plugs & Test Jacks Small PCB Test Points (100 pack) - Red" (at 67.31 104.14 0) (effects (font (size 1.27 1.27)) (hide yes)))
  (property "Height" "4.72" (at 50.8 -290.78 0) (effects (font (size 1.27 1.27)) (justify left top) (hide yes)))
  (property "Mouser Part Number" "485-3825" (at 50.8 -390.78 0) (effects (font (size 1.27 1.27)) (justify left top) (hide yes)))
  (property "Mouser Price/Stock" "https://www.mouser.co.uk/ProductDetail/Adafruit/3825?qs=%252BEew9%252B0nqrAn6n76%252BB5vZg%3D%3D" (at 50.8 -490.78 0) (effects (font (size 1.27 1.27)) (justify left top) (hide yes)))
  (property "Manufacturer_Name" "Adafruit" (at 50.8 -590.78 0) (effects (font (size 1.27 1.27)) (justify left top) (hide yes)))
  (property "Manufacturer_Part_Number" "3825" (at 50.8 -690.78 0) (effects (font (size 1.27 1.27)) (justify left top) (hide yes)))
  (pin "1"))
 (symbol
  (lib_id "1028585:1028585")
  (at 80.01 62.23 0)
  (unit 1)
  (exclude_from_sim no)
  (in_bom yes)
  (on_board yes)
  (dnp no)
  (property "Reference" "J2" (at 94.488 58.674 0) (effects (font (size 1.27 1.27))))
  (property "Value" "1028585" (at 90.932 71.12 0) (effects (font (size 1.27 1.27))))
  (property "Footprint" "1028585" (at 96.52 157.15 0) (effects (font (size 1.27 1.27)) (justify left top) (hide yes)))
  (property "Datasheet" "http://www.phoenixcontact.com/de/produkte/1028585" (at 96.52 257.15 0) (effects (font (size 1.27 1.27)) (justify left top) (hide yes)))
  (property "Description" "Flush-type female connector, 5-position, Socket,  angled, A-coded, PCB mounting, Solder pins" (at 80.01 62.23 0) (effects (font (size 1.27 1.27)) (hide yes)))
  (property "Height" "12.4" (at 96.52 457.15 0) (effects (font (size 1.27 1.27)) (justify left top) (hide yes)))
  (property "Mouser Part Number" "651-1028585" (at 96.52 557.15 0) (effects (font (size 1.27 1.27)) (justify left top) (hide yes)))
  (property "Mouser Price/Stock" "" (at 96.52 657.15 0) (effects (font (size 1.27 1.27)) (justify left top) (hide yes)))
  (property "Manufacturer_Name" "Phoenix Contact" (at 96.52 757.15 0) (effects (font (size 1.27 1.27)) (justify left top) (hide yes)))
  (property "Manufacturer_Part_Number" "1028585" (at 96.52 857.15 0) (effects (font (size 1.27 1.27)) (justify left top) (hide yes)))
  (property "DigiKey Link" "https://www.digikey.com/short/qb0m95mc" (at 80.01 62.23 0) (effects (font (size 1.27 1.27)) (hide yes)))
  (property "DigiKey Part Number" "277-1028585-ND" (at 80.01 62.23 0) (effects (font (size 1.27 1.27)) (hide yes)))
  (property "DigiKey Price per Unit" "10.08" (at 80.01 62.23 0) (effects (font (size 1.27 1.27)) (hide yes)))
  (property "Mouser Link" "https://mou.sr/3JIm9TA" (at 80.01 62.23 0) (effects (font (size 1.27 1.27)) (hide yes)))
  (property "Mouser Price per Unit" "13.90" (at 80.01 62.23 0) (effects (font (size 1.27 1.27)) (hide yes)))
  (pin "3")
  (pin "4")
  (pin "1")
  (pin "2")
  (pin "5"))
 (sheet_instances
  (path ""
   (page "1")))
 (embedded_fonts no))
